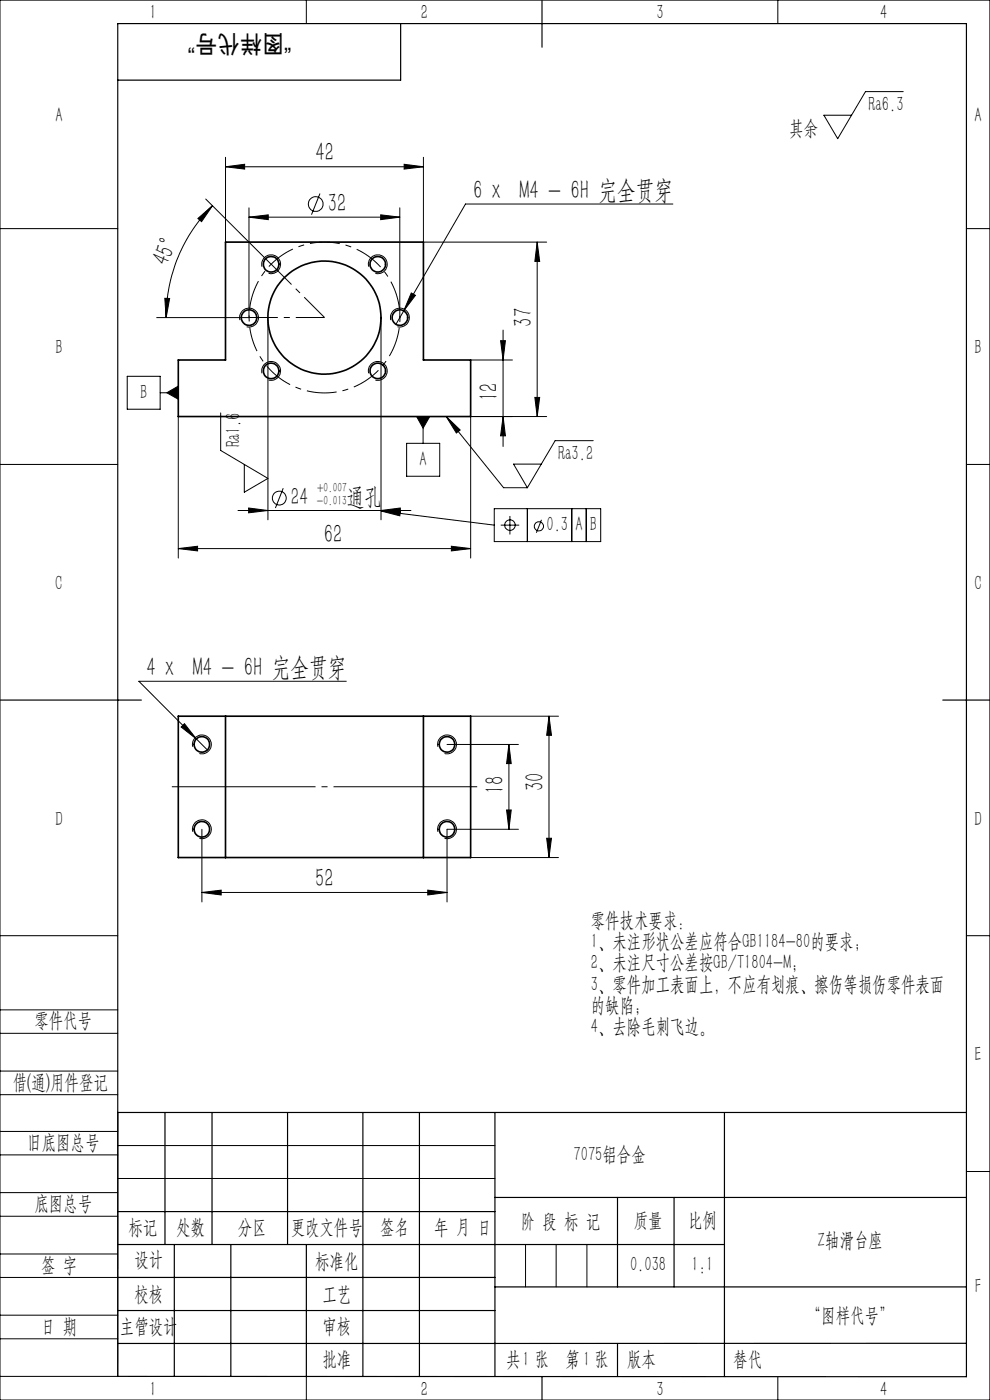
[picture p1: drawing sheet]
<svg xmlns="http://www.w3.org/2000/svg" width="210mm" height="297mm" viewBox="0 0 210 297" stroke-linecap="round" stroke-linejoin="round" font-family="sans-serif">
<g fill="none" stroke="#000" stroke-width=".35">
<path d="M47.8 51.4h42v25h10v12h-62v-12h10zM37.8 151.9h62v30h-62zM47.8 151.9v30M89.8 151.9v30"/>
<circle cx="57.5" cy="56.1" r="1.65"/>
<circle cx="80.1" cy="56.1" r="1.64"/>
<circle cx="52.8" cy="67.4" r="1.65"/>
<circle cx="57.5" cy="78.7" r="1.65"/>
<circle cx="68.8" cy="67.4" r="12"/>
<circle cx="80.1" cy="78.7" r="1.64"/>
<circle cx="84.8" cy="67.4" r="1.65"/>
<circle cx="42.8" cy="157.9" r="1.65"/>
<circle cx="94.8" cy="157.9" r="1.65"/>
<circle cx="42.8" cy="175.9" r="1.66"/>
<circle cx="94.8" cy="175.9" r="1.66"/>
</g>
<g fill="none" stroke="#000" stroke-width=".21">
<path d="M0 0h210v297h-210zM65 0v5M165 0v5M191.6 19.4h-8l-5.9 10-2.9-5h5.9M47.8 35.4l4.1-.5v1zM47.8 33.4v18M47.8 35.4h42M85.7 34.9l4.1 .5-4.1 .5zM89.8 33.4v18h26.2M0 48.5h25M42 46.4l3.1-2.8-2.3 3.4zM43.6 42.2l13.9 13.9"/>
<path d="M45.1 43.6a33.4 33.4 0 0 0-9.9 23.8M52.8 46.1l4.1-.5v1zM52.8 44.1v23.3h-19.6M52.8 46.1h32M55.6 56.6a2 2 0 0 1 1.7-2.5 2 2 0 0 1 2.2 2.1 2 2 0 0 1-2.5 1.8M67.9 41.1l-1.8 4.4M78.2 56.6a2 2 0 0 1 1.8-2.5 2 2 0 0 1 2.1 2.1 2 2 0 0 1-2.5 1.8M80.8 45.6l4 .5-4 .5zM84.8 44.1v23.3M113.9 51.4l.6 4.1h-1zM113.9 51.4v37M142.7 43.3h-44l-14.7 25.5"/>
<path d="M205 48.5h5M27 79.8h7v7h-7zM35 63.3h1l-.8 4.1zM50.9 67.9a1.99 1.99 0 0 1 1.8-2.5 1.99 1.99 0 0 1 2.1 2.2 1.99 1.99 0 0 1-2.5 1.7M55.6 79.2a1.99 1.99 0 0 1 1.7-2.5 1.99 1.99 0 0 1 2.2 2.2 1.99 1.99 0 0 1-2.5 1.7M56.8 67.4v42.9M78.2 79.2a1.99 1.99 0 0 1 1.8-2.5 1.99 1.99 0 0 1 2.1 2.2 1.99 1.99 0 0 1-2.5 1.7M80.8 67.4v42.9M82.9 67.9a2 2 0 0 1 1.8-2.5 2 2 0 0 1 2.1 2.2 2 2 0 0 1-2.5 1.7M87.2 62.2l.9 .4-2.4 3.3zM99.8 76.4h8.9M106.2 72.3h1l-.5 4.1z"/>
<path d="M106.7 70v24.7M0 98.5h25M34 83.3h3.8M35.4 83.3l2.4-1.4v2.8zM37.8 88.4v30M46.8 87.6v8l10 5.9-5 2.9v-5.9M86.3 94h7v7h-7zM88.4 88.4h2.8l-1.5 2.4zM89.7 88.4v5.6M94.7 88.4l2.9 2.8-.8 .7zM94.7 88.4l12.1 15.1h5.1M106.7 88.4l.5 4.1h-1z"/>
<path d="M113.5 84.3h1l-.6 4.1zM114.8 98.5h-5.9l3 5M116 88.4h-16.2v30M125.8 93.5h-8l-5.9 10M205 98.5h5M37.8 116.4l4.1-.5v1zM37.8 116.4h62M50.5 108.3h36.7M52.7 107.8l4.1 .5-4.1 .5zM60.1 103.6l-1.7 4.2M80.8 108.4h4.1l-.1 1zM80.8 108.3l4.1-.5v1z"/>
<path d="M80.8 108.4l24 3M95.7 115.9l4.1 .5-4.1 .5zM104.8 107.9h22.6v7h-22.6zM106.2 111.4h3.9M108.2 109.5v3.9M111.9 107.9v7M114.9 110.3l-1.1 2.7M121.3 107.9v7M124.4 107.9v7M38.4 154.2l.7-.7 2.6 3.3zM40.9 158.4a1.99 1.99 0 0 1 1.7-2.5 1.99 1.99 0 0 1 2.2 2.2 1.99 1.99 0 0 1-2.5 1.7M41.7 156.8l2.3 2.3"/>
<path d="M73.4 144.5h-43.9l12.2 12.3M92.9 158.4a1.99 1.99 0 0 1 1.7-2.5 1.99 1.99 0 0 1 2.2 2.2 1.99 1.99 0 0 1-2.5 1.7M94.8 157.9h15.2M99.8 151.9h18.7M108 157.9v18M108 157.9l.4 4.1h-.9zM116.5 151.9v30M116.5 151.9l.5 4.1h-1zM40.9 176.5a2 2 0 0 1 1.7-2.6 2 2 0 0 1 2.2 2.2 2 2 0 0 1-2.5 1.8M42.8 175.9v15.4M92.9 176.5a2 2 0 0 1 1.7-2.6 2 2 0 0 1 2.2 2.2 2 2 0 0 1-2.5 1.8M107.5 171.8h.9l-.4 4.1z"/>
<path d="M110 175.9h-15.2v15.4M116 177.8h1l-.5 4.1zM0 198.5h25M42.8 189.3l4.1-.5v1.1zM42.8 189.3h52M90.7 188.8l4.1 .5-4.1 .6zM99.8 181.9h18.7M205 198.5h5M0 214.2h25M0 219.2h25M0 232.2h25M0 227.2h25"/>
<path d="M25 236v56h-25M0 245h25M0 240h25M0 258h25M0 253h25M25 243h80M25 250h80M205 248.5h5M0 271h25M0 266h25M0 279h25M111.5 264v9"/>
<path d="M118 264v9M124.5 264v9M0 284h25M65 292.1v4.9M153.7 292h.1M165 292v5"/>
<circle cx="67" cy="43.3" r="1.57"/>
<circle cx="59.2" cy="105.7" r="1.47"/>
<circle cx="108.2" cy="111.4" r="1.12"/>
<circle cx="114.3" cy="111.7" r=".97"/>
</g>
<path d="M53.5 72a16 16 0 0 0 26.8 6.5 16 16 0 0 0-7.1-26.5 16 16 0 0 0-20 18.9l.3 1.1" fill="none" stroke="#000" stroke-width=".21" stroke-dasharray="6.3 1.3 1.3 1.3" stroke-dashoffset="3.7" stroke-linecap="butt"/>
<path d="M35.8 166.9h66" fill="none" stroke="#000" stroke-width=".21" stroke-dasharray="30.5 1.3 1.3 1.3" stroke-dashoffset="-.6" stroke-linecap="butt"/>
<path d="M57.5 56l11.3 11.4M68.8 67.4h-16" fill="none" stroke="#000" stroke-width=".21" stroke-dasharray="6.3 1.3 1.3 1.3" stroke-dashoffset=".3" stroke-linecap="butt"/>
<g fill="none" stroke="#000" stroke-width=".25">
<path d="M85 5v12h-60M115 0v10M0 148.5h30M200 148.5h10M25 236h180M35 236v28M45 236v28M61 236v28M77 236v56M89 236v56M105 236v56M153.7 236v56"/>
<path d="M25 257h80M105 254h100M131 254v19M143 254v19M25 264h128.7M25 271h80M25 278h80M37 264v28M49 264v28M65 264.1v28M105 273h100M25 292l180 .1v-287.1h-180v287"/>
<path d="M115 292v5M131 285v7M205 285h-180"/>
</g>
<g fill="#000">
<path d="M87.2 62.2l.9 .4-2.4 3.3zM94.7 88.4l2.9 2.8-.8 .7z"/>
<path d="M47.8 35.4l4.1-.5v1zM85.7 34.9l4.1 .5-4.1 .5z"/>
<path d="M42 46.4l3.1-2.8-2.3 3.4zM35 63.3h1l-.8 4.1z"/>
<path d="M80.8 45.6l4 .5-4 .5zM52.8 46.1l4.1-.5v1z"/>
<path d="M113.9 51.4l.6 4.1h-1zM113.5 84.3h1l-.6 4.1z"/>
<path d="M88.4 88.4l1.3 2.4 1.5-2.4zM35.4 83.3l2.4 1.4v-2.8zM80.8 108.4h4.1l-.1 1z"/>
<path d="M106.7 88.4l.5 4.1h-1zM106.2 72.3h1l-.5 4.1z"/>
<path d="M37.8 116.4l4.1-.5v1zM95.7 115.9l4.1 .5-4.1 .5z"/>
<path d="M52.7 107.8l4.1 .5-4.1 .5zM80.8 108.3l4.1-.5v1z"/>
<path d="M116.5 151.9l.5 4.1h-1zM116 177.8h1l-.5 4.1zM108 157.9l.4 4.1h-.9zM107.5 171.8h.9l-.4 4.1z"/>
<path d="M42.8 189.3l4.1-.5v1.1zM90.7 188.8l4.1 .5-4.1 .6zM39.1 153.5l-.7 .7 3.3 2.6z"/>
</g>
<g font-size="5.6">
<text x="66.9" y="34.2">42</text>
<text x="69.6" y="44.9">32</text>
<text x="100.3" y="42.2">6 x M4 - 6H 完全贯穿</text>
<text x="35.6" y="56.7" transform="rotate(-66 35.6 56.7)">45°</text>
<text x="112.9" y="69.3" transform="rotate(-90 112.9 69.3)">37</text>
<text x="105.6" y="85.1" transform="rotate(-90 105.6 85.1)">12</text>
<text x="68.7" y="115.2">62</text>
<text x="31" y="143.4">4 x M4 - 6H 完全贯穿</text>
<text x="115.3" y="167.9" transform="rotate(-90 115.3 167.9)">30</text>
<text x="106.8" y="168.4" transform="rotate(-90 106.8 168.4)">18</text>
<text x="66.9" y="188.2">52</text>
</g>
<g font-size="5.3">
<text x="61.7" y="107.2">24</text>
<text x="73.6" y="107.2">通孔</text>
</g>
<text font-size="5.2" x="61.8" y="7.3" transform="rotate(-180 61.8 7.3)">“图样代号”</text>
<g font-size="4.4">
<text x="31.7" y="4.1">1</text>
<text x="89.2" y="4.1">2</text>
<text x="139.2" y="4.1">3</text>
<text x="186.7" y="4.1">4</text>
<text x="184.3" y="23.5">Ra6.3</text>
<text x="11.7" y="25.9">A</text>
<text x="167.4" y="28.5">其余</text>
<text x="206.7" y="25.9">A</text>
<text x="11.7" y="75.1">B</text>
<text x="206.7" y="75.1">B</text>
<text x="29.7" y="84.6">B</text>
<text x="51" y="94.9" transform="rotate(-90 51 94.9)">Ra1.6</text>
<text x="89" y="98.8">A</text>
<text x="118.4" y="97.6">Ra3.2</text>
<text x="115.9" y="112.7">0.3</text>
<text x="122.1" y="112.7">A</text>
<text x="125.1" y="112.7">B</text>
<text x="11.7" y="125.1">C</text>
<text x="206.7" y="125.1">C</text>
<text x="11.7" y="175.1">D</text>
<text x="206.7" y="175.1">D</text>
<text x="125.3" y="196.7">零件技术要求：</text>
<text x="125.3" y="201.2">1、未注形状公差应符合GB1184-80的要求；</text>
<text x="125.3" y="205.7">2、未注尺寸公差按GB/T1804-M；</text>
<text x="125.3" y="210.2">3、零件加工表面上，不应有划痕、擦伤等损伤零件表面</text>
<text x="125.3" y="214.7">的缺陷；</text>
<text x="7.3" y="217.9">零件代号</text>
<text x="125.3" y="219.2">4、去除毛刺飞边。</text>
<text x="206.7" y="225.1">E</text>
<text x="2.7" y="231">借(通)用件登记</text>
<text x="5.8" y="243.7">旧底图总号</text>
<text x="121.7" y="246.2">7075铝合金</text>
<text x="7.3" y="256.7">底图总号</text>
<text x="27.2" y="261.8">标记</text>
<text x="37.4" y="261.8">处数</text>
<text x="50.5" y="261.8">分区</text>
<text x="61.7" y="261.8">更改文件号</text>
<text x="80.6" y="261.8">签名</text>
<text x="92.1" y="261.8">年 月 日</text>
<text x="110.5" y="260.4">阶 段 标 记</text>
<text x="134.4" y="260.3">质量</text>
<text x="145.9" y="260.3">比例</text>
<text x="8.7" y="269.8">签 字</text>
<text x="28.5" y="268.7">设计</text>
<text x="66.9" y="269">标准化</text>
<text x="133.6" y="269.7">0.038</text>
<text x="146.7" y="269.7">1:1</text>
<text x="173.5" y="264.6">Z轴滑台座</text>
<text x="28.5" y="275.9">校核</text>
<text x="68.4" y="275.9">工艺</text>
<text x="206.8" y="274.4">F</text>
<text x="171.2" y="280.6">“图样代号”</text>
<text x="8.7" y="282.8">日 期</text>
<text x="25.4" y="282.8">主管设计</text>
<text x="68.4" y="282.8">审核</text>
<text x="68.4" y="289.9">批准</text>
<text x="107.4" y="289.9">共 张</text>
<text x="110.8" y="289.9">1</text>
<text x="120" y="289.9">第 张</text>
<text x="123.7" y="289.9">1</text>
<text x="133" y="289.9">版本</text>
<text x="155.6" y="289.9">替代</text>
<text x="31.7" y="296.1">1</text>
<text x="89.2" y="296.1">2</text>
<text x="139.2" y="296.1">3</text>
<text x="186.7" y="296.1">4</text>
</g>
<g font-size="2.8">
<text x="67.2" y="107.2">-0.013</text>
<text x="67.2" y="104.4">+0.007</text>
</g>
</svg>
